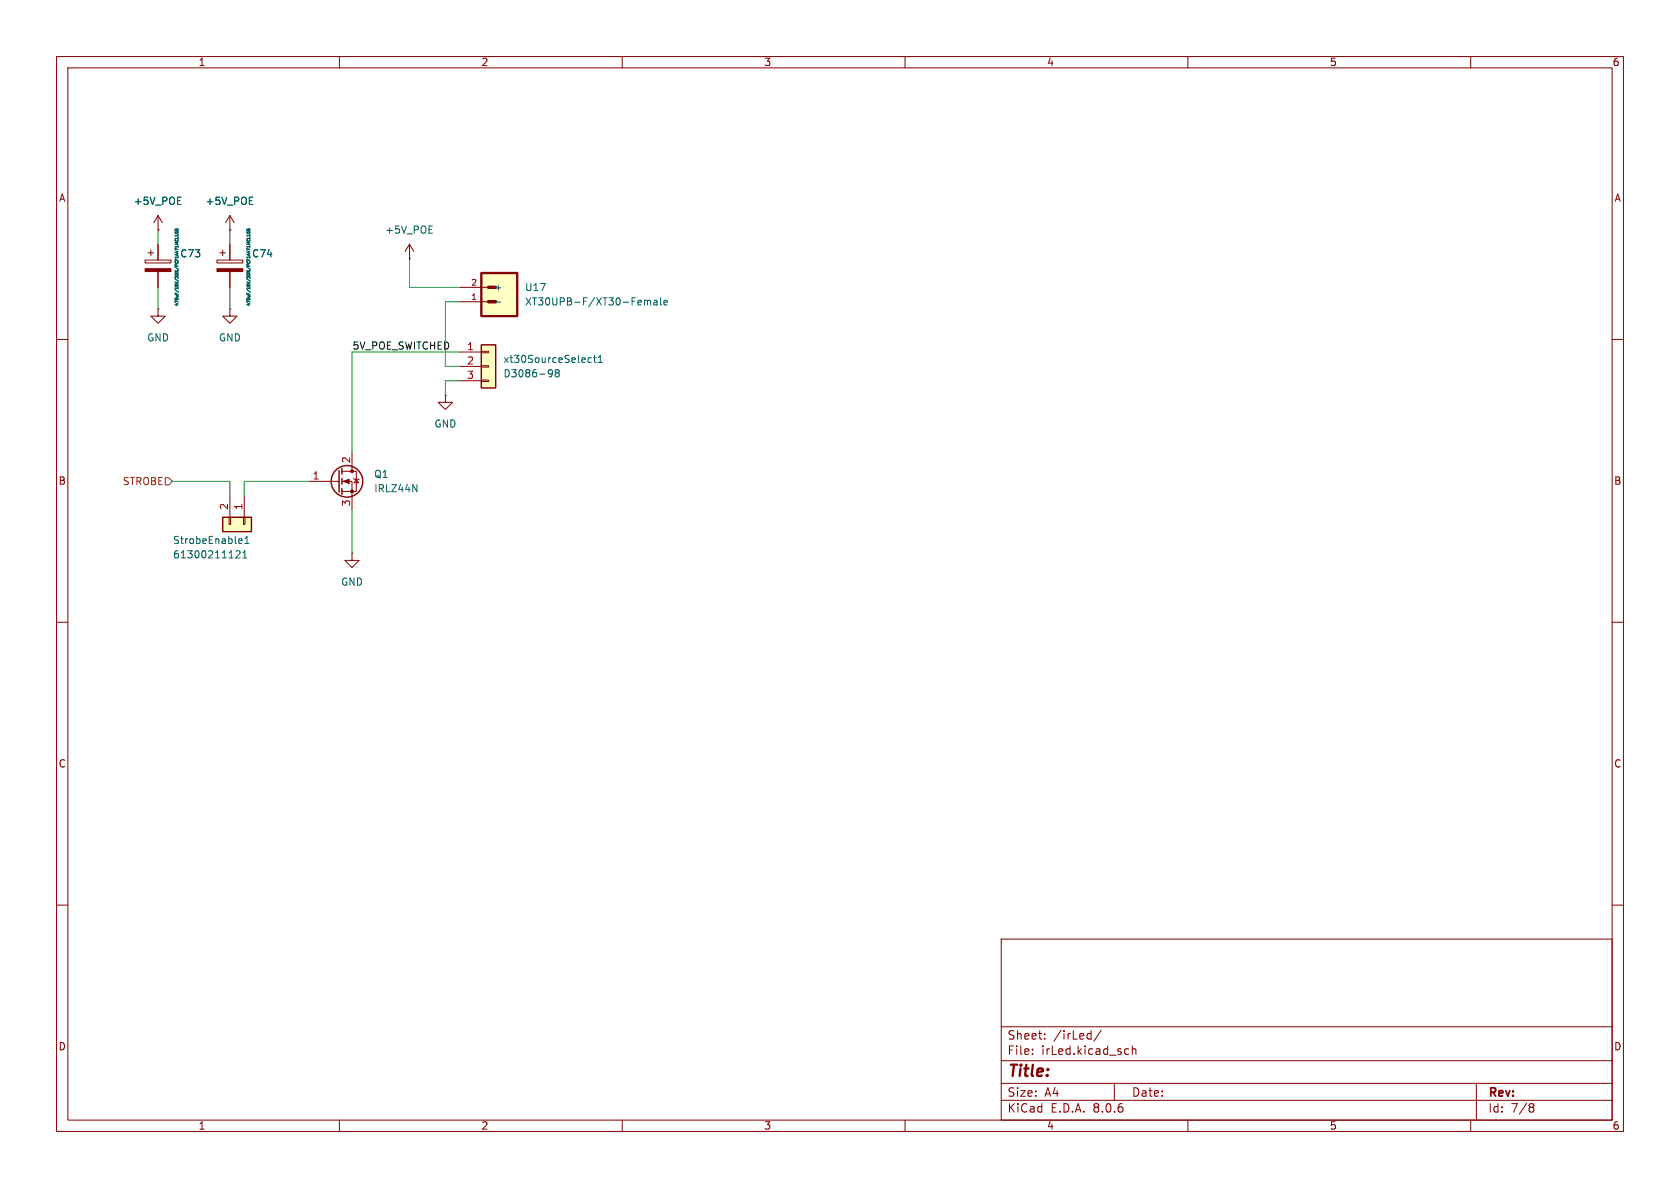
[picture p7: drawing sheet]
<svg xmlns="http://www.w3.org/2000/svg" width="297mm" height="210mm" viewBox="0 0 297 210" stroke-linecap="round" stroke-linejoin="round" font-family="sans-serif">
<g fill="none" stroke="#840000" stroke-width=".18">
<path d="M10 10h277v190h-277zM12 12h273v186h-273zM60 10v2M110 10v2M160 10v2M210 10v2M260 10v2M27.9 38.1l-.7 1.3M27.9 38.1v2.5M27.9 38.1l.8 1.3M10 60h2M25.7 46h4.5v.5h-4.5z"/>
<path d="M26.2 44.7h1M26.7 44.2v1M27.9 40.6h.1M27.9 54.6v1.3h1.3l-1.3 1.3-1.2-1.3h1.2M27.9 54.6h.1M27.9 43.2v2.8M27.9 48v2.8M72.4 45.7h.1M72.4 43.2l-.8 1.3M72.4 43.2v2.5M72.4 43.2l.8 1.3M285 60h2"/>
<path d="M78.7 69.9v1.2h1.3l-1.3 1.3-1.2-1.3h1.2M78.7 69.9h.1M54.6 85.1h5.3M60.5 85.1h1.7v5.1M60.5 83.3h2.5v3.6h-2.5M62.2 97.8v1.3h1.3l-1.3 1.2-1.2-1.2h1.2M62.2 97.8h.1M62.2 80v3.3M62.5 84.6l.1 .1h.8l.1 .1M63 84.7l.4 .6h-.8zM10 110h2M285 110h2"/>
<path d="M10 160h2M285 160h2M177 166h108v32h-108zM60 198v2M110 198v2M160 198v2M177 194.5h108M177 191.5h108M177 187.5h108M177 181.5h108M182.5 186.3v.1M182.5 185.5v.1"/>
<path d="M184.7 183.6v.1M184.7 182.8v.1M192.7 182.7l.2 .1M192.9 182.2v1.5M192.9 183.6l-.2 .1M194.7 182.1l-1.3 2M197 191.5v3M199.1 185.4l.4 .1M199.5 186.3l-.4 .1M200.2 185.5l.2-.1 .3 .1 .1 .9M200.2 184.9v1.5M210 198v2"/>
<path d="M260 198v2M261 191.5v6.5M270.6 195.1h.3l.3 .3-.3 .3M270.6 195.7h.3M270.9 195.7l.2 .2 .1 .4-.3 .3h-.3"/>
</g>
<path d="M31.4 36.1h.6M31.4 34.9h.6M75.8 39.9h.6M31 40.5v.2l.4-.2v.3M31 41a.23 .23 0 0 0 .2 .3 .23 .23 0 0 0 .2-.4l-.1 .1M31.5 41.5v.2M31.5 41.9v.2h-.5M31.5 41.6h-.5l.1 .1M75.8 41.2h.6M73 85.7l.7 1.2v-1.2" fill="none" stroke="#006464" stroke-width=".18"/>
<g fill="#840000" stroke="#840000" stroke-width=".18">
<path d="M25.7 47.5h4.5v.5h-4.5z"/>
<path d="M60.7 85.1l1-.4v.8z"/>
<circle cx="62.2" cy="86.9" r=".25"/>
<circle cx="62.2" cy="83.3" r=".25"/>
</g>
<g fill="none" stroke="#840000" stroke-width=".25">
<path d="M59.9 83.2v3.8M60.5 82.8v1M60.5 84.6v1M60.5 86.4v1"/>
<circle cx="61.3" cy="85.1" r="2.79"/>
</g>
<path d="M39.4 91.4h5v2.6h-5z" fill="#ffffc2"/>
<path d="M40.6 54.6v1.3h1.3l-1.3 1.3-1.2-1.3h1.2M40.6 54.6h.1M40.5 91.4h.3v1.3h-.3zM40.6 87.6v3.8M43.1 91.4h.2v1.3h-.2zM43.2 87.6v3.8" fill="none" stroke="#840000" stroke-width=".18"/>
<path d="M39.4 91.4h5v2.6h-5z" fill="none" stroke="#840000" stroke-width=".25"/>
<path d="M41.7 97.5l.5-.1 .2 .3-.7 .9h.7M42.4 95.2l.3 .1 .1 .2-.6 .2M42.7 96l-.3 .1M42.9 98.6h.8M42.9 97.7l.4-.3v1.2M43.3 96.1h.7M43.3 95.2l.4-.4v1.3" fill="none" stroke="#006464" stroke-width=".18"/>
<path d="M85.1 48.3h6.3v7.6h-6.3z" fill="#ffffc2"/>
<path d="M85.1 48.3h6.3v7.6h-6.3z" fill="none" stroke="#840000" stroke-width=".41"/>
<path d="M86.4 53.3h1.2M86.4 50.8h1.2" fill="none" stroke="#840000" stroke-width=".61"/>
<path d="M81.3 53.3h5.1M81.3 50.8h5.1" fill="none" stroke="#840000" stroke-width=".18"/>
<path d="M87.7 53.4h.8M114 53.1h.3l.2 .2M114.5 53.3l.2-.2h.3v.8M114.5 53.3v.6M115.6 53.1h.5l.1 .8M116.2 53.4h-.5l-.1 .2 .1 .3h.5M116.8 52.6v1.1l.2 .2M117.4 53.5l.6-.1-.1-.3h-.3l-.2 .2v.6h.5" fill="none" stroke="#006464" stroke-width=".18"/>
<path d="M85.1 61h2.5v7.6h-2.5z" fill="#ffffc2"/>
<g fill="none" stroke="#840000" stroke-width=".18">
<path d="M40.6 38.1v2.5M40.6 38.1l-.7 1.3M40.6 38.1l.8 1.3M27.9 40.6h.1M27.9 43.2v2.8M27.9 48v2.8M38.4 46h4.5v.5h-4.5zM38.9 44.7h1M39.4 44.2v1M40.6 40.6h.1M40.6 43.2v2.8M40.6 48v2.8"/>
<path d="M81.3 62.2h3.8M81.3 64.8h3.8M81.3 67.3h3.8M85.1 67.2h1.3v.2h-1.3zM85.1 64.6h1.3v.3h-1.3zM85.1 62.1h1.3v.3h-1.3z"/>
</g>
<path d="M85.1 61h2.5v7.6h-2.5z" fill="none" stroke="#840000" stroke-width=".25"/>
<g fill="none" stroke="#006464" stroke-width=".18">
<path d="M31.4 36.1h.6M31.4 34.9h.6M44.1 36.1h.6M44.1 34.9h.6M31 41a.23 .23 0 0 0 .2 .3 .23 .23 0 0 0 .2-.4l-.1 .1M31 40.5v.2l.4-.2v.3M31.5 41.9v.2h-.5M31.5 41.6h-.5l.1 .1M31.5 41.5v.2M43.7 40.5v.2l.4-.2v.3M43.7 41a.23 .23 0 0 0 .2 .3 .23 .23 0 0 0 .2-.4l-.1 .1M44.2 41.5v.2"/>
<path d="M44.2 41.9v.2h-.5M44.2 41.6h-.5l.1 .1M97.2 65.3l.4 .2a.84 .84 0 0 1-.3 1.1h-.2M97.7 65.9l-.3 .2h-.2M98.4 65.9l-.3 .2v.3l.3 .2h.2l.3-.2-.1-.4-.2-.1M98.4 65.9l-.3-.2 .3-.4h.2l.3 .3-.3 .3M98.4 65.9h.2M104 64l.2 .1 .4-.1M104.6 63.3l-.4-.1-.2 .2M104.9 63.2h.5M105.1 62.8v1.1l.3 .2M105.8 64.1h.7"/>
<path d="M105.8 63.2l.3-.4v1.3"/>
</g>
<path d="M38.4 47.5h4.5v.5h-4.5z" fill="#840000" stroke="#840000" stroke-width=".18"/>
<path d="M29.2 84.5h.6l.7 .6-.7 .6h-.6z" fill="none" stroke="#725600" stroke-width=".18"/>
<path d="M27.9 40.6v2.6M27.9 50.8v3.8M40.6 40.6v2.6M40.6 50.8v3.8M72.4 45.7v5.1h8.9M81.3 53.3h-2.6v11.5h2.6M81.3 62.2h-19.1v17.8M81.3 67.3h-2.6v2.6M30.5 85.1h10.1v2.5M54.6 85.1h-11.4v2.5M62.2 90.2v7.6" fill="none" stroke="#009600" stroke-width=".18"/>
<text font-size="2.8" fill="#840000" x="178" y="190.9">Title:</text>
<g font-size="2.1" fill="#840000">
<text x="178" y="184">Sheet:</text>
<text x="186.2" y="184">/irLed/</text>
<text x="178" y="186.7">File:</text>
<text x="184.1" y="186.7">irLed.kicad_sch</text>
<text x="178" y="196.9">KiCad</text>
<text x="178" y="194.1">Size:</text>
<text x="184.7" y="194.1">A4</text>
<text x="185.7" y="196.9">E.D.A.</text>
<text x="193.3" y="196.9">8.0.6</text>
<text x="200" y="194.1">Date:</text>
<text x="263" y="194.3">Rev:</text>
<text x="263" y="196.9">Id:</text>
<text x="267.1" y="196.9">7/8</text>
</g>
<g font-size="1.8" fill="#840000">
<text x="35" y="11.9">1</text>
<text x="85" y="11.9">2</text>
<text x="135" y="11.9">3</text>
<text x="185" y="11.9">4</text>
<text x="235" y="11.9">5</text>
<text x="285" y="11.9">6</text>
<text x="10.3" y="35.9">A</text>
<text x="285.3" y="35.9">A</text>
<text x="10.3" y="85.9">B</text>
<text x="285.3" y="85.9">B</text>
<text x="10.3" y="135.9">C</text>
<text x="285.3" y="135.9">C</text>
<text x="10.3" y="185.9">D</text>
<text x="285.3" y="185.9">D</text>
<text x="35" y="199.9">1</text>
<text x="85" y="199.9">2</text>
<text x="135" y="199.9">3</text>
<text x="185" y="199.9">4</text>
<text x="235" y="199.9">5</text>
<text x="285" y="199.9">6</text>
</g>
<g font-size="1.8" fill="#006464">
<text x="23.5" y="36.4">+5V_POE</text>
<text x="36.2" y="36.4">+5V_POE</text>
<text x="68" y="41.5">+5V_POE</text>
<text x="31.8" y="45.7">C73</text>
<text x="44.5" y="45.7">C74</text>
<text x="92.7" y="51.7">U17</text>
<text x="92.7" y="54.2">XT30UPB-F/XT30-Female</text>
<text x="25.9" y="60.6">GND</text>
<text x="38.6" y="60.6">GND</text>
<text x="88.9" y="64.4">xt30SourceSelect1</text>
<text x="88.9" y="66.9">D3086-98</text>
<text x="76.7" y="75.8">GND</text>
<text x="66" y="87.2">IRLZ44N</text>
<text x="66" y="84.7">Q1</text>
<text x="30.5" y="96.4">StrobeEnable1</text>
<text x="30.5" y="98.9">61300211121</text>
<text x="60.2" y="103.7">GND</text>
</g>
<text font-size="1.8" fill="#0f0f0f" x="62.2" y="61.9">5V_POE_SWITCHED</text>
<g font-size="1.8" fill="#a90000">
<text x="82.5" y="62">1</text>
<text x="82.5" y="64.5">2</text>
<text x="82.5" y="67.1">3</text>
<text x="62" y="82" transform="rotate(-90 62 82)">2</text>
<text x="55.2" y="84.8">1</text>
<text x="62" y="89.6" transform="rotate(-90 62 89.6)">3</text>
<text x="40.4" y="90.2" transform="rotate(-90 40.4 90.2)">2</text>
<text x="42.9" y="90.2" transform="rotate(-90 42.9 90.2)">1</text>
</g>
<text font-size="1.8" fill="#725600" x="21.6" y="86">STROBE</text>
<g font-size="1.4" fill="#a90000">
<text x="83.2" y="53.1">1</text>
<text x="83.2" y="50.5">2</text>
</g>
<text font-size="1.4" fill="#006464" x="87.4" y="51.5">+</text>
<g font-size=".7" fill="#006464">
<text x="31.7" y="54.2" transform="rotate(-90 31.7 54.2)">470uF/10V/20%/PCF1A471MCL1GS</text>
<text x="44.4" y="54.2" transform="rotate(-90 44.4 54.2)">470uF/10V/20%/PCF1A471MCL1GS</text>
</g>
</svg>
